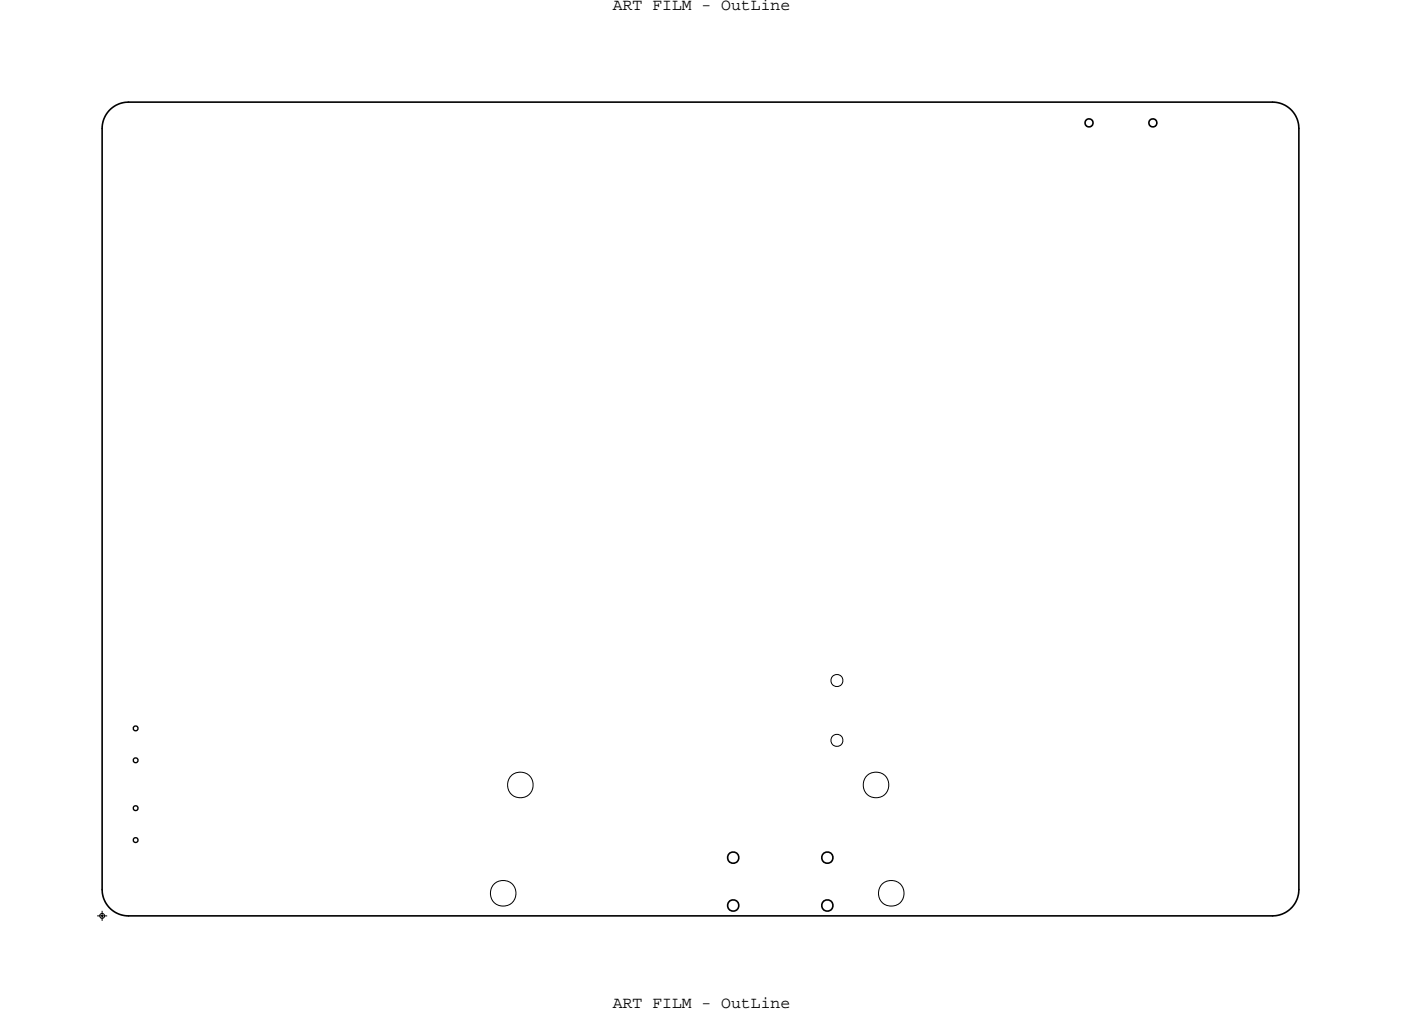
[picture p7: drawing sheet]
<svg xmlns="http://www.w3.org/2000/svg" width="176mm" height="128mm" viewBox="0 0 176 128" stroke-linecap="round" stroke-linejoin="round" font-family="sans-serif">
<!-- layer: Board Outline -->
<g fill="none" stroke="#000" stroke-width=".2">
<path d="M12.8 16.1v95.4zM16.1 12.8a3.3 3.3 0 0 0-3.3 3.3M16.1 12.8h143.4zM159.5 12.8a3.3 3.3 0 0 1 3.3 3.3M162.8 16.1v95.4zM12.8 111.5a3.3 3.3 0 0 0 3.3 3.3M16.1 114.8h143.4zM162.8 111.5a3.3 3.3 0 0 1-3.3 3.3"/>
<circle cx="136.5" cy="15.4" r=".5"/>
<circle cx="144.5" cy="15.4" r=".5"/>
<circle cx="91.9" cy="113.5" r=".71"/>
<circle cx="91.9" cy="107.5" r=".71"/>
<circle cx="103.7" cy="107.5" r=".71"/>
<circle cx="103.7" cy="113.5" r=".71"/>
</g>
<g fill="none" stroke="#000" stroke-width=".13">
<circle cx="65.2" cy="98.4" r="1.61"/>
<circle cx="104.9" cy="85.3" r=".76"/>
<circle cx="104.9" cy="92.8" r=".76"/>
<circle cx="109.8" cy="98.4" r="1.61"/>
<circle cx="63.1" cy="112" r="1.61"/>
<circle cx="111.7" cy="112" r="1.61"/>
</g>
<path d="M16.8 95.1l.2-.1 .2 .1 .1 .2-.1 .2-.2 .1-.2-.1-.1-.2zM16.8 91.1l.2-.1 .2 .1 .1 .2-.1 .2-.2 .1-.2-.1-.1-.2zM16.8 105.1l.2-.1 .2 .1 .1 .2-.1 .2-.2 .1-.2-.1-.1-.2zM16.8 101.1l.2-.1 .2 .1 .1 .2-.1 .2-.2 .1-.2-.1-.1-.2z" fill="none" stroke="#000" stroke-width=".17"/>
<!-- layer: Drawing Origin -->
<path d="M12.2 114.8h1.2M12.6 114.6l.2-.1 .2 .1 .1 .2-.1 .2-.2 .1-.2-.1-.1-.2zM12.8 114.2v1.2" fill="none" stroke="#000" stroke-width=".13"/>
<g font-size="2.1">
<text x="76.8" y="1.2">ART FILM - OutLine</text>
<text x="76.8" y="126.4">ART FILM - OutLine</text>
</g>
</svg>
